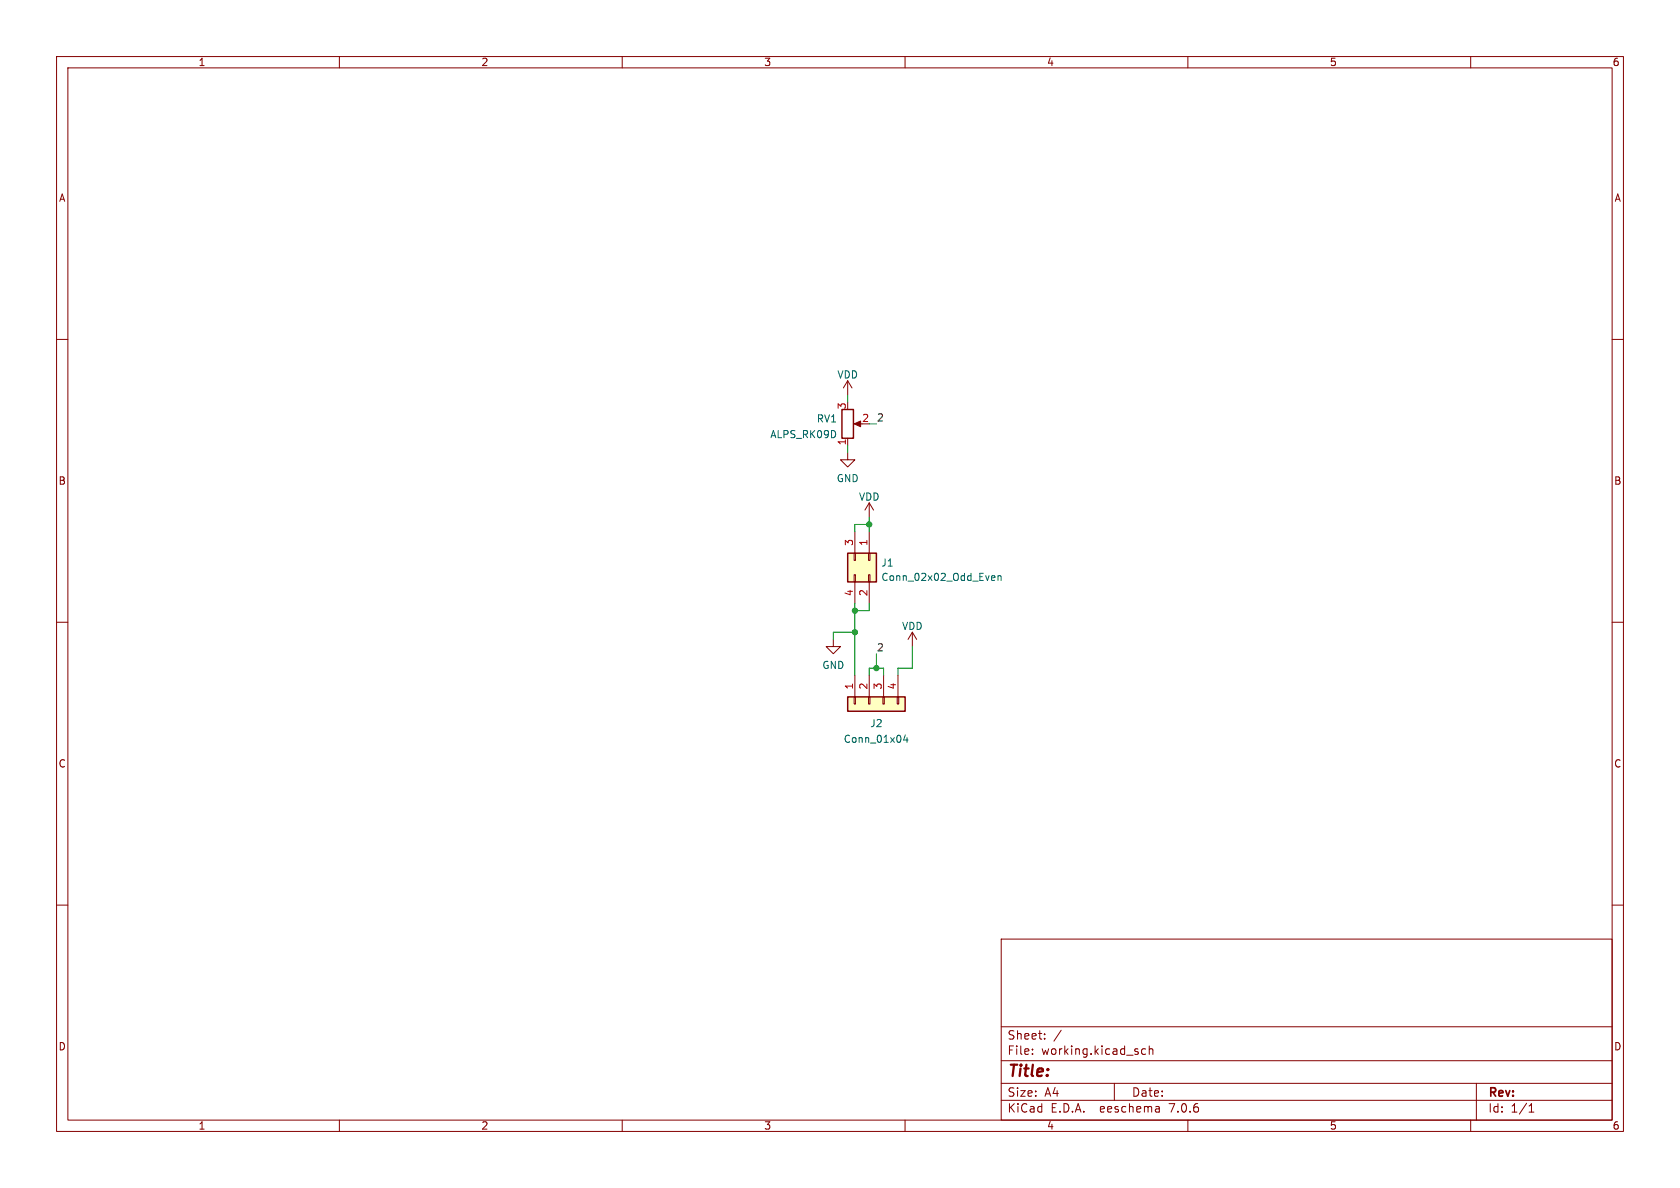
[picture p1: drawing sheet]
(kicad_sch (version 20211123) (generator eeschema)

 (paper "A4")

 (lib_symbols
  (symbol "Akiyuki_UI:ALPS_RK09D" (pin_names (offset 1.016) hide) (in_bom yes) (on_board yes)
   (property "Reference" "RV" (id 0) (at -4.445 0 90) (effects (font (size 1.27 1.27))))
   (property "Value" "ALPS_RK09D" (id 1) (at -2.54 0 90) (effects (font (size 1.27 1.27))))
   (property "Footprint" "" (id 2) (at 0 0 0) (effects (font (size 1.27 1.27)) hide))
   (property "Datasheet" "https://akizukidenshi.com/catalog/g/gP-14827/" (id 3) (at 0 0 0) (effects (font (size 1.27 1.27)) hide))
   (symbol "ALPS_RK09D_0_1"
    (polyline (pts (xy 2.54 0) (xy 1.524 0)) (stroke (width 0) (type default) (color 0 0 0 0)) (fill (type none)))
    (polyline (pts (xy 1.143 0) (xy 2.286 0.508) (xy 2.286 -0.508) (xy 1.143 0)) (stroke (width 0) (type default) (color 0 0 0 0)) (fill (type outline)))
    (rectangle (start 1.016 2.54) (end -1.016 -2.54) (stroke (width 0.254) (type default) (color 0 0 0 0)) (fill (type none))))
   (symbol "ALPS_RK09D_1_1"
    (pin passive line (at 0 -3.81 90) (length 1.27) (name "1" (effects (font (size 1.27 1.27)))) (number "1" (effects (font (size 1.27 1.27)))))
    (pin passive line (at 3.81 0 180) (length 1.27) (name "2" (effects (font (size 1.27 1.27)))) (number "2" (effects (font (size 1.27 1.27)))))
    (pin passive line (at 0 3.81 270) (length 1.27) (name "3" (effects (font (size 1.27 1.27)))) (number "3" (effects (font (size 1.27 1.27)))))))
  (symbol "Connector_Generic:Conn_01x04" (pin_names (offset 1.016) hide) (in_bom yes) (on_board yes)
   (property "Reference" "J" (id 0) (at 0 5.08 0) (effects (font (size 1.27 1.27))))
   (property "Value" "Conn_01x04" (id 1) (at 0 -7.62 0) (effects (font (size 1.27 1.27))))
   (property "Footprint" "" (id 2) (at 0 0 0) (effects (font (size 1.27 1.27)) hide))
   (property "Datasheet" "~" (id 3) (at 0 0 0) (effects (font (size 1.27 1.27)) hide))
   (symbol "Conn_01x04_1_1"
    (rectangle (start -1.27 -4.953) (end 0 -5.207) (stroke (width 0.1524) (type default) (color 0 0 0 0)) (fill (type none)))
    (rectangle (start -1.27 -2.413) (end 0 -2.667) (stroke (width 0.1524) (type default) (color 0 0 0 0)) (fill (type none)))
    (rectangle (start -1.27 0.127) (end 0 -0.127) (stroke (width 0.1524) (type default) (color 0 0 0 0)) (fill (type none)))
    (rectangle (start -1.27 2.667) (end 0 2.413) (stroke (width 0.1524) (type default) (color 0 0 0 0)) (fill (type none)))
    (rectangle (start -1.27 3.81) (end 1.27 -6.35) (stroke (width 0.254) (type default) (color 0 0 0 0)) (fill (type background)))
    (pin passive line (at -5.08 2.54 0) (length 3.81) (name "Pin_1" (effects (font (size 1.27 1.27)))) (number "1" (effects (font (size 1.27 1.27)))))
    (pin passive line (at -5.08 0 0) (length 3.81) (name "Pin_2" (effects (font (size 1.27 1.27)))) (number "2" (effects (font (size 1.27 1.27)))))
    (pin passive line (at -5.08 -2.54 0) (length 3.81) (name "Pin_3" (effects (font (size 1.27 1.27)))) (number "3" (effects (font (size 1.27 1.27)))))
    (pin passive line (at -5.08 -5.08 0) (length 3.81) (name "Pin_4" (effects (font (size 1.27 1.27)))) (number "4" (effects (font (size 1.27 1.27)))))))
  (symbol "Connector_Generic:Conn_02x02_Odd_Even" (pin_names (offset 1.016) hide) (in_bom yes) (on_board yes)
   (property "Reference" "J" (id 0) (at 1.27 2.54 0) (effects (font (size 1.27 1.27))))
   (property "Value" "Conn_02x02_Odd_Even" (id 1) (at 1.27 -5.08 0) (effects (font (size 1.27 1.27))))
   (property "Footprint" "" (id 2) (at 0 0 0) (effects (font (size 1.27 1.27)) hide))
   (property "Datasheet" "~" (id 3) (at 0 0 0) (effects (font (size 1.27 1.27)) hide))
   (symbol "Conn_02x02_Odd_Even_1_1"
    (rectangle (start -1.27 -2.413) (end 0 -2.667) (stroke (width 0.1524) (type default) (color 0 0 0 0)) (fill (type none)))
    (rectangle (start -1.27 0.127) (end 0 -0.127) (stroke (width 0.1524) (type default) (color 0 0 0 0)) (fill (type none)))
    (rectangle (start -1.27 1.27) (end 3.81 -3.81) (stroke (width 0.254) (type default) (color 0 0 0 0)) (fill (type background)))
    (rectangle (start 3.81 -2.413) (end 2.54 -2.667) (stroke (width 0.1524) (type default) (color 0 0 0 0)) (fill (type none)))
    (rectangle (start 3.81 0.127) (end 2.54 -0.127) (stroke (width 0.1524) (type default) (color 0 0 0 0)) (fill (type none)))
    (pin passive line (at -5.08 0 0) (length 3.81) (name "Pin_1" (effects (font (size 1.27 1.27)))) (number "1" (effects (font (size 1.27 1.27)))))
    (pin passive line (at 7.62 0 180) (length 3.81) (name "Pin_2" (effects (font (size 1.27 1.27)))) (number "2" (effects (font (size 1.27 1.27)))))
    (pin passive line (at -5.08 -2.54 0) (length 3.81) (name "Pin_3" (effects (font (size 1.27 1.27)))) (number "3" (effects (font (size 1.27 1.27)))))
    (pin passive line (at 7.62 -2.54 180) (length 3.81) (name "Pin_4" (effects (font (size 1.27 1.27)))) (number "4" (effects (font (size 1.27 1.27)))))))
  (symbol "power:GND" (power) (pin_names (offset 0)) (in_bom yes) (on_board yes)
   (property "Reference" "#PWR" (id 0) (at 0 -6.35 0) (effects (font (size 1.27 1.27)) hide))
   (property "Value" "GND" (id 1) (at 0 -3.81 0) (effects (font (size 1.27 1.27))))
   (property "Footprint" "" (id 2) (at 0 0 0) (effects (font (size 1.27 1.27)) hide))
   (property "Datasheet" "" (id 3) (at 0 0 0) (effects (font (size 1.27 1.27)) hide))
   (symbol "GND_0_1"
    (polyline (pts (xy 0 0) (xy 0 -1.27) (xy 1.27 -1.27) (xy 0 -2.54) (xy -1.27 -1.27) (xy 0 -1.27)) (stroke (width 0) (type default) (color 0 0 0 0)) (fill (type none))))
   (symbol "GND_1_1"
    (pin power_in line (at 0 0 270) (length 0) hide (name "GND" (effects (font (size 1.27 1.27)))) (number "1" (effects (font (size 1.27 1.27)))))))
  (symbol "power:VDD" (power) (pin_names (offset 0)) (in_bom yes) (on_board yes)
   (property "Reference" "#PWR" (id 0) (at 0 -3.81 0) (effects (font (size 1.27 1.27)) hide))
   (property "Value" "VDD" (id 1) (at 0 3.81 0) (effects (font (size 1.27 1.27))))
   (property "Footprint" "" (id 2) (at 0 0 0) (effects (font (size 1.27 1.27)) hide))
   (property "Datasheet" "" (id 3) (at 0 0 0) (effects (font (size 1.27 1.27)) hide))
   (symbol "VDD_0_1"
    (polyline (pts (xy -0.762 1.27) (xy 0 2.54)) (stroke (width 0) (type default) (color 0 0 0 0)) (fill (type none)))
    (polyline (pts (xy 0 0) (xy 0 2.54)) (stroke (width 0) (type default) (color 0 0 0 0)) (fill (type none)))
    (polyline (pts (xy 0 2.54) (xy 0.762 1.27)) (stroke (width 0) (type default) (color 0 0 0 0)) (fill (type none))))
   (symbol "VDD_1_1"
    (pin power_in line (at 0 0 90) (length 0) hide (name "VDD" (effects (font (size 1.27 1.27)))) (number "1" (effects (font (size 1.27 1.27))))))))

 (junction (at 151.13 107.95) (diameter 0) (color 0 0 0 0))
 (junction (at 153.67 92.71) (diameter 0) (color 0 0 0 0))
 (junction (at 151.13 111.76) (diameter 0) (color 0 0 0 0))
 (junction (at 154.94 118.11) (diameter 0) (color 0 0 0 0))

 (wire (pts (xy 158.75 118.11) (xy 161.29 118.11)) (stroke (width 0) (type default) (color 0 0 0 0)))
 (wire (pts (xy 153.67 91.44) (xy 153.67 92.71)) (stroke (width 0) (type default) (color 0 0 0 0)))
 (wire (pts (xy 151.13 107.95) (xy 151.13 111.76)) (stroke (width 0) (type default) (color 0 0 0 0)))
 (wire (pts (xy 151.13 111.76) (xy 151.13 119.38)) (stroke (width 0) (type default) (color 0 0 0 0)))
 (wire (pts (xy 151.13 92.71) (xy 153.67 92.71)) (stroke (width 0) (type default) (color 0 0 0 0)))
 (wire (pts (xy 153.67 118.11) (xy 154.94 118.11)) (stroke (width 0) (type default) (color 0 0 0 0)))
 (wire (pts (xy 154.94 115.57) (xy 154.94 118.11)) (stroke (width 0) (type default) (color 0 0 0 0)))
 (wire (pts (xy 153.67 119.38) (xy 153.67 118.11)) (stroke (width 0) (type default) (color 0 0 0 0)))
 (wire (pts (xy 156.21 118.11) (xy 156.21 119.38)) (stroke (width 0) (type default) (color 0 0 0 0)))
 (wire (pts (xy 153.67 107.95) (xy 153.67 106.68)) (stroke (width 0) (type default) (color 0 0 0 0)))
 (wire (pts (xy 154.94 118.11) (xy 156.21 118.11)) (stroke (width 0) (type default) (color 0 0 0 0)))
 (wire (pts (xy 151.13 106.68) (xy 151.13 107.95)) (stroke (width 0) (type default) (color 0 0 0 0)))
 (wire (pts (xy 153.67 74.93) (xy 154.94 74.93)) (stroke (width 0) (type default) (color 0 0 0 0)))
 (wire (pts (xy 147.32 111.76) (xy 151.13 111.76)) (stroke (width 0) (type default) (color 0 0 0 0)))
 (wire (pts (xy 149.86 69.85) (xy 149.86 71.12)) (stroke (width 0) (type default) (color 0 0 0 0)))
 (wire (pts (xy 158.75 119.38) (xy 158.75 118.11)) (stroke (width 0) (type default) (color 0 0 0 0)))
 (wire (pts (xy 149.86 78.74) (xy 149.86 80.01)) (stroke (width 0) (type default) (color 0 0 0 0)))
 (wire (pts (xy 147.32 113.03) (xy 147.32 111.76)) (stroke (width 0) (type default) (color 0 0 0 0)))
 (wire (pts (xy 151.13 107.95) (xy 153.67 107.95)) (stroke (width 0) (type default) (color 0 0 0 0)))
 (wire (pts (xy 153.67 92.71) (xy 153.67 93.98)) (stroke (width 0) (type default) (color 0 0 0 0)))
 (wire (pts (xy 151.13 93.98) (xy 151.13 92.71)) (stroke (width 0) (type default) (color 0 0 0 0)))
 (wire (pts (xy 161.29 114.3) (xy 161.29 118.11)) (stroke (width 0) (type default) (color 0 0 0 0)))

 (label "2" (at 154.94 115.57 0) (effects (font (size 1.27 1.27)) (justify left bottom)))
 (label "2" (at 154.94 74.93 0) (effects (font (size 1.27 1.27)) (justify left bottom)))

 (symbol (lib_id "power:GND") (at 147.32 113.03 0) (unit 1) (in_bom yes) (on_board yes) (fields_autoplaced)
  (property "Reference" "#PWR01" (id 0) (at 147.32 119.38 0) (effects (font (size 1.27 1.27)) hide))
  (property "Value" "GND" (id 1) (at 147.32 117.5925 0))
  (property "Footprint" "" (id 2) (at 147.32 113.03 0) (effects (font (size 1.27 1.27)) hide))
  (property "Datasheet" "" (id 3) (at 147.32 113.03 0) (effects (font (size 1.27 1.27)) hide)) (pin "1"))

 (symbol (lib_id "power:VDD") (at 149.86 69.85 0) (unit 1) (in_bom yes) (on_board yes) (fields_autoplaced)
  (property "Reference" "#PWR02" (id 0) (at 149.86 73.66 0) (effects (font (size 1.27 1.27)) hide))
  (property "Value" "VDD" (id 1) (at 149.86 66.2455 0))
  (property "Footprint" "" (id 2) (at 149.86 69.85 0) (effects (font (size 1.27 1.27)) hide))
  (property "Datasheet" "" (id 3) (at 149.86 69.85 0) (effects (font (size 1.27 1.27)) hide)) (pin "1"))

 (symbol (lib_id "Connector_Generic:Conn_02x02_Odd_Even") (at 153.67 99.06 270) (unit 1) (in_bom yes) (on_board yes) (fields_autoplaced)
  (property "Reference" "J1" (id 0) (at 155.702 99.4953 90) (effects (font (size 1.27 1.27)) (justify left)))
  (property "Value" "Conn_02x02_Odd_Even" (id 1) (at 155.702 102.0322 90) (effects (font (size 1.27 1.27)) (justify left)))
  (property "Footprint" "Connector_PinHeader_2.54mm:PinHeader_2x02_P2.54mm_Vertical" (id 2) (at 153.67 99.06 0) (effects (font (size 1.27 1.27)) hide))
  (property "Datasheet" "~" (id 3) (at 153.67 99.06 0) (effects (font (size 1.27 1.27)) hide)) (pin "1") (pin "2") (pin "3") (pin "4"))

 (symbol (lib_id "power:VDD") (at 153.67 91.44 0) (unit 1) (in_bom yes) (on_board yes) (fields_autoplaced)
  (property "Reference" "#PWR04" (id 0) (at 153.67 95.25 0) (effects (font (size 1.27 1.27)) hide))
  (property "Value" "VDD" (id 1) (at 153.67 87.8355 0))
  (property "Footprint" "" (id 2) (at 153.67 91.44 0) (effects (font (size 1.27 1.27)) hide))
  (property "Datasheet" "" (id 3) (at 153.67 91.44 0) (effects (font (size 1.27 1.27)) hide)) (pin "1"))

 (symbol (lib_id "Akiyuki_UI:ALPS_RK09D") (at 149.86 74.93 0) (unit 1) (in_bom yes) (on_board yes) (fields_autoplaced)
  (property "Reference" "RV1" (id 0) (at 148.0821 74.0215 0) (effects (font (size 1.27 1.27)) (justify right)))
  (property "Value" "ALPS_RK09D" (id 1) (at 148.0821 76.7966 0) (effects (font (size 1.27 1.27)) (justify right)))
  (property "Footprint" "Akiyuki_Footprint:ALPS_RK09D117000B" (id 2) (at 149.86 74.93 0) (effects (font (size 1.27 1.27)) hide))
  (property "Datasheet" "https://akizukidenshi.com/catalog/g/gP-14827/" (id 3) (at 149.86 74.93 0) (effects (font (size 1.27 1.27)) hide)) (pin "1") (pin "2") (pin "3"))

 (symbol (lib_id "power:VDD") (at 161.29 114.3 0) (unit 1) (in_bom yes) (on_board yes) (fields_autoplaced)
  (property "Reference" "#PWR05" (id 0) (at 161.29 118.11 0) (effects (font (size 1.27 1.27)) hide))
  (property "Value" "VDD" (id 1) (at 161.29 110.6955 0))
  (property "Footprint" "" (id 2) (at 161.29 114.3 0) (effects (font (size 1.27 1.27)) hide))
  (property "Datasheet" "" (id 3) (at 161.29 114.3 0) (effects (font (size 1.27 1.27)) hide)) (pin "1"))

 (symbol (lib_id "Connector_Generic:Conn_01x04") (at 153.67 124.46 90) (mirror x) (unit 1) (in_bom yes) (on_board yes) (fields_autoplaced)
  (property "Reference" "J2" (id 0) (at 154.94 127.8795 90))
  (property "Value" "Conn_01x04" (id 1) (at 154.94 130.6546 90))
  (property "Footprint" "Connector_PinHeader_2.54mm:PinHeader_1x04_P2.54mm_Vertical" (id 2) (at 153.67 124.46 0) (effects (font (size 1.27 1.27)) hide))
  (property "Datasheet" "~" (id 3) (at 153.67 124.46 0) (effects (font (size 1.27 1.27)) hide)) (pin "1") (pin "2") (pin "3") (pin "4"))

 (symbol (lib_id "power:GND") (at 149.86 80.01 0) (unit 1) (in_bom yes) (on_board yes) (fields_autoplaced)
  (property "Reference" "#PWR03" (id 0) (at 149.86 86.36 0) (effects (font (size 1.27 1.27)) hide))
  (property "Value" "GND" (id 1) (at 149.86 84.5725 0))
  (property "Footprint" "" (id 2) (at 149.86 80.01 0) (effects (font (size 1.27 1.27)) hide))
  (property "Datasheet" "" (id 3) (at 149.86 80.01 0) (effects (font (size 1.27 1.27)) hide)) (pin "1"))

 (sheet_instances (path "" (page "1")))

)
